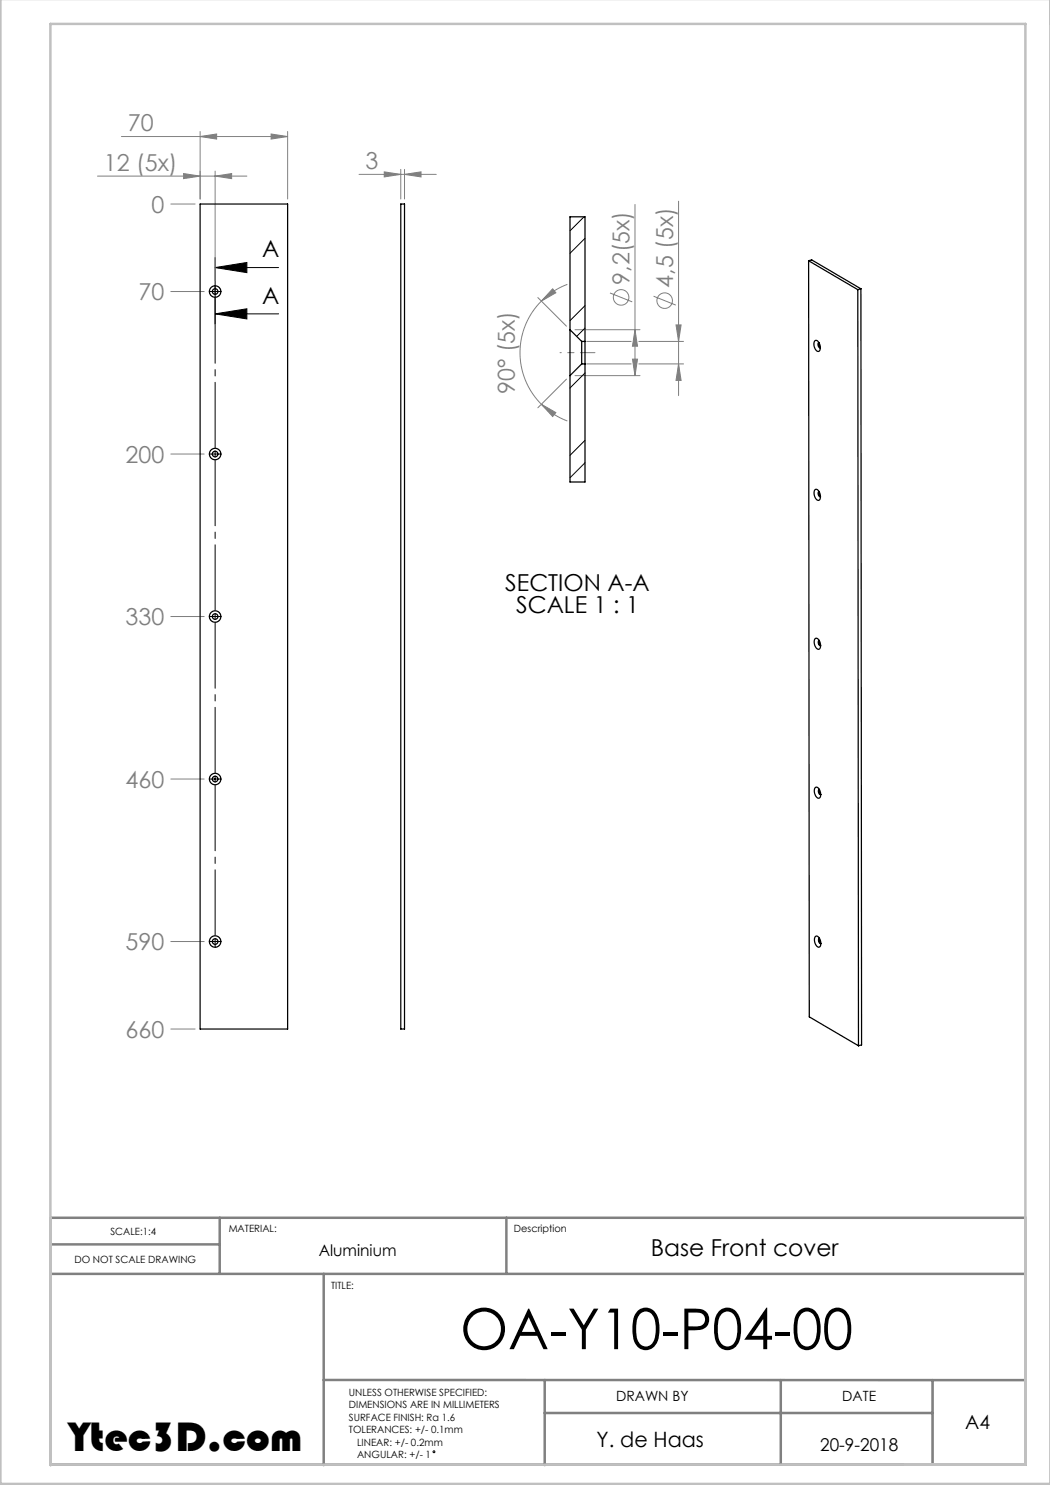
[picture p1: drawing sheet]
<svg xmlns="http://www.w3.org/2000/svg" width="210mm" height="297mm" viewBox="0 0 210 297" stroke-linecap="round" stroke-linejoin="round" font-family="sans-serif">
<g fill="none" stroke="#000" stroke-width=".2">
<path d="M43 53.5l6.4-1v2zM43 51.5v13.3M43 53.5h12.7M43 62.8l6.4-1v2zM43 62.8h12.7M42.4 155.8h1.2M43 155.2v1.2"/>
<circle cx="86.8" cy="290.4" r=".19"/>
</g>
<path d="M10.1 248.9h33.8M10.1 254.8h195M43.9 243.6v11.2M64.7 254.8v38.2M101.3 243.6v11.2M64.7 276h140.4M108.9 276v17M156.2 276v16.9M186.5 276v16.9M10.1 292.9h195v-49.3h-195v49.4M108.9 282.6h77.6" fill="none" stroke="#808080" stroke-width=".5"/>
<path d="M.1 -.1v296.9h210M10.1 292.9h195v-288.1h-195v288.2" fill="none" stroke="#c0c0c0" stroke-width=".5"/>
<g fill="none" stroke="#808080" stroke-width=".2">
<path d="M19.5 35.2h29.9M24.3 27.3h33.2M36.7 34.7l3.3 .5-3.3 .5zM40 27.3l3.3-.5v1zM40 26.3v13.5M43 35.2l3.3-.5v1zM43 34.2v21.9M54.2 26.8l3.3 .5-3.3 .5zM57.5 26.3v13.5M71.8 34.9h15.5M76.9 34.4l3.3 .5-3.3 .5zM80.2 33.9v5.9"/>
<path d="M80.9 34.9l3.3-.5v1zM80.9 33.9v5.9M34.2 40.8h4.8M34.2 58.3h6.6M107.6 59.5l5.7 5.7M110.5 57.8l.7 .8-2.9 1.6zM113.5 56.9a14.6 14.6 0 0 0-5.2 3.3M122 58.6l4.4 1.8M127 40.9v34.2M130.7 59.2l4.5 1.8M135.7 40.2v38.9M108.3 60.2a14.6 14.6 0 0 0 0 20.7"/>
<path d="M113.3 75.8l-5.7 5.8M115 65.9h13M115 75.1h13M117.3 68.3h8.9M117.3 72.8h8.9M126.5 71.8h1l-.5 3.3zM127 65.9l.5 3.3h-1zM127.8 68.3h8.9M127.8 72.8h8.9M135.2 65h1l-.5 3.3zM135.7 72.8l.5 3.3h-1zM34.2 90.8h6.6"/>
<path d="M108.3 80.9l2.9 1.6-.7 .8zM108.3 80.9a14.6 14.6 0 0 0 5.2 3.3M34.2 123.3h6.6M34.2 155.8h6.6M34.2 188.3h6.6M34.2 205.8h4.8"/>
<circle cx="124.2" cy="59.5" r="1.56"/>
<circle cx="132.9" cy="60.1" r="1.56"/>
</g>
<g fill="none" stroke="#000" stroke-width=".2" stroke-dasharray="15.2 1.3 1.3 1.3">
<path d="M42.4 58.3h-.6M43 58.3h.6M43 58.3v-.6M43 58.3h-.6M43 58.3v.6M43 57.7v-.6M43.6 58.3h.6M42.4 90.8h-.6M43 90.8h.6M43 90.8v-.6M43 90.8h-.6M43 90.8v.6"/>
<path d="M43.6 90.8h.6M42.4 123.3h-.6M43 123.3h.6M43 123.3v-.6M43 123.3h-.6M43 123.3v.6M43.6 123.3h.6M42.4 155.8h-.6M43.6 155.8h.6M42.4 188.3h-.6M43 188.3h.6M43 188.3v-.6"/>
<path d="M43 188.3h-.6M43 188.3v.6M43 188.9v.6M43.6 188.3h.6"/>
</g>
<path d="M43 59.6v30M43 92.1v30M43 124.6v30M43 157.1v30" fill="none" stroke="#000" stroke-width=".2" stroke-dasharray="15.2 1.3 1.3 1.3" stroke-dashoffset="2.1"/>
<path d="M112 70.5h4.3" fill="none" stroke="#808080" stroke-width=".2" stroke-dasharray="15.2 1.3 1.3 1.3" stroke-dashoffset="15"/>
<path d="M119 70.5h-2.7" fill="none" stroke="#808080" stroke-width=".2" stroke-dasharray="15.2 1.3 1.3 1.3"/>
<path d="M43 53.5l6.4-1v2zM43 62.8l6.4-1v2z" fill="#000"/>
<g fill="#808080">
<path d="M36.7 34.7l3.3 .5-3.3 .5zM43 35.2l3.3-.5v1z"/>
<path d="M54.2 26.8l3.3 .5-3.3 .5zM40 27.3l3.3-.5v1z"/>
<path d="M110.5 57.8l.7 .8-2.9 1.6zM108.3 80.9l2.9 1.6-.7 .8z"/>
<path d="M127 65.9l.5 3.3h-1zM126.5 71.8h1l-.5 3.3zM135.2 65h1l-.5 3.3zM135.7 72.8l.5 3.3h-1z"/>
<path d="M76.9 34.4l3.3 .5-3.3 .5zM80.9 34.9l3.3-.5v1z"/>
</g>
<g fill="none" stroke="#000" stroke-width=".25">
<path d="M40 40.8h17.5v165h-17.5zM80.2 40.8h.7v165h-.7zM161.7 52.2l.2 151.2 9.8 5.8M161.7 52.2l9.9 5.7M161.7 52.2l.6-.2 9.9 5.8M171.6 57.9l.1 151.3M172.2 57.8l.1 151.2-.6 .2M172.2 57.8l-.6 .1M114 65.9v9.2M114 65.9v-22.5h3v24.9M114 65.9l2.3 2.4M116.3 68.3v4.5"/>
<path d="M116.3 68.3h.7M116.3 72.8h.7M116.3 72.8l-2.3 2.3M117 68.3v4.5M117 72.8v23.6h-3v-21.3M163 68.1a1 1 0 0 1 1 1.2l.1 .3a.55 .55 0 0 1-.4 .7 .55 .55 0 0 1-.7-.6l-.2-1zM163.8 68.5a.67 .67 0 0 0 .3 1.1M163.8 68.5v.6l.3 .4M163 97.9a1 1 0 0 1 1.1 1.2v.2a.55 .55 0 0 1-.4 .8 .55 .55 0 0 1-.7-.6l-.2-1zM163.8 98.3a.67 .67 0 0 0 .3 1.1M163.8 98.3v.6l.3 .4M163.1 127.7a1 1 0 0 1 1 1.2v.2a.55 .55 0 0 1-.4 .8 .55 .55 0 0 1-.6-.6l-.3-.8z"/>
<path d="M163.8 128.1a.67 .67 0 0 0 .3 1.1M163.8 128.1v.6l.3 .4M163.1 157.5a1 1 0 0 1 1 1.1v.3a.55 .55 0 0 1-.4 .8 .55 .55 0 0 1-.6-.6l-.2-1.1zM163.9 157.9a.67 .67 0 0 0 .2 1M163.9 157.9v.6l.2 .4M163.1 187.3a1 1 0 0 1 1.1 1.1v.3a.55 .55 0 0 1-.4 .7 .55 .55 0 0 1-.7-.5l-.2-.8zM163.9 187.6a.67 .67 0 0 0 .3 1.1M163.9 187.7v.6l.3 .4"/>
<circle cx="43" cy="58.3" r="1.15"/>
<circle cx="43" cy="58.3" r=".56"/>
<circle cx="43" cy="90.8" r="1.15"/>
<circle cx="43" cy="90.8" r=".56"/>
<circle cx="43" cy="123.3" r="1.15"/>
<circle cx="43" cy="123.3" r=".56"/>
<circle cx="43" cy="155.8" r="1.15"/>
<circle cx="43" cy="155.8" r=".56"/>
<circle cx="43" cy="188.3" r="1.15"/>
<circle cx="43" cy="188.3" r=".56"/>
</g>
<path d="M116.8 43.4l-2.8 2.8M117 47.7l-3 3M117 61.1l-3 3M117 65.6l-1.7 1.7M117 74.6l-3 3M117 88.1l-3 3M117 92.6l-3 3" fill="none" stroke="#000" stroke-width=".2"/>
<text font-size="11.3" x="92" y="269.8">OA-Y10-P04-00</text>
<text font-size="8.5" x="13.8" y="290.3">Ytec3D.com</text>
<g font-size="4.7" fill="#808080">
<text x="25.6" y="26.3">70</text>
<text x="20.8" y="34.2">12 (5x)</text>
<text x="73.1" y="33.9">3</text>
<text x="30.3" y="42.6">0</text>
<text x="125.9" y="56.9" transform="rotate(-90 125.9 56.9)">9,2(5x)</text>
<text x="134.6" y="57.6" transform="rotate(-90 134.6 57.6)">4,5 (5x)</text>
<text x="27.7" y="60.1">70</text>
<text x="103" y="78.8" transform="rotate(-90 103 78.8)">90° (5x)</text>
<text x="25.1" y="92.6">200</text>
<text x="25.1" y="125.1">330</text>
<text x="25.1" y="157.6">460</text>
<text x="25.1" y="190.1">590</text>
<text x="25.1" y="207.6">660</text>
</g>
<g font-size="4.7">
<text x="52.4" y="51.5">A</text>
<text x="52.4" y="60.7">A</text>
<text x="101" y="118.2">SECTION A-A</text>
<text x="103.2" y="122.7">SCALE 1 : 1</text>
<text x="130.2" y="251.2">Base Front cover</text>
</g>
<text font-size="4.2" x="119.3" y="289.4">Y. de Haas</text>
<text font-size="3.9" x="193.1" y="285.8">A4</text>
<text font-size="3.5" x="164" y="290.3">20-9-2018</text>
<text font-size="3.2" x="63.7" y="251.2">Aluminium</text>
<g font-size="2.8">
<text x="123.2" y="280.2">DRAWN BY</text>
<text x="168.5" y="280.2">DATE</text>
</g>
<g font-size="2">
<text x="22.1" y="246.9">SCALE:1:4</text>
<text x="45.7" y="246.5">MATERIAL:</text>
<text x="102.8" y="246.5">Description</text>
<text x="14.9" y="252.5">DO NOT SCALE DRAWING</text>
<text x="66.2" y="257.7">TITLE:</text>
<text x="69.8" y="279.2">UNLESS OTHERWISE SPECIFIED:</text>
<text x="69.8" y="281.7">DIMENSIONS ARE IN MILLIMETERS</text>
<text x="69.8" y="284.2">SURFACE FINISH: Ra 1.6</text>
<text x="69.8" y="286.7">TOLERANCES: +/- 0.1mm</text>
<text x="71.4" y="291.7">ANGULAR: +/- 1</text>
<text x="71.4" y="289.2">LINEAR: +/- 0.2mm</text>
</g>
</svg>
